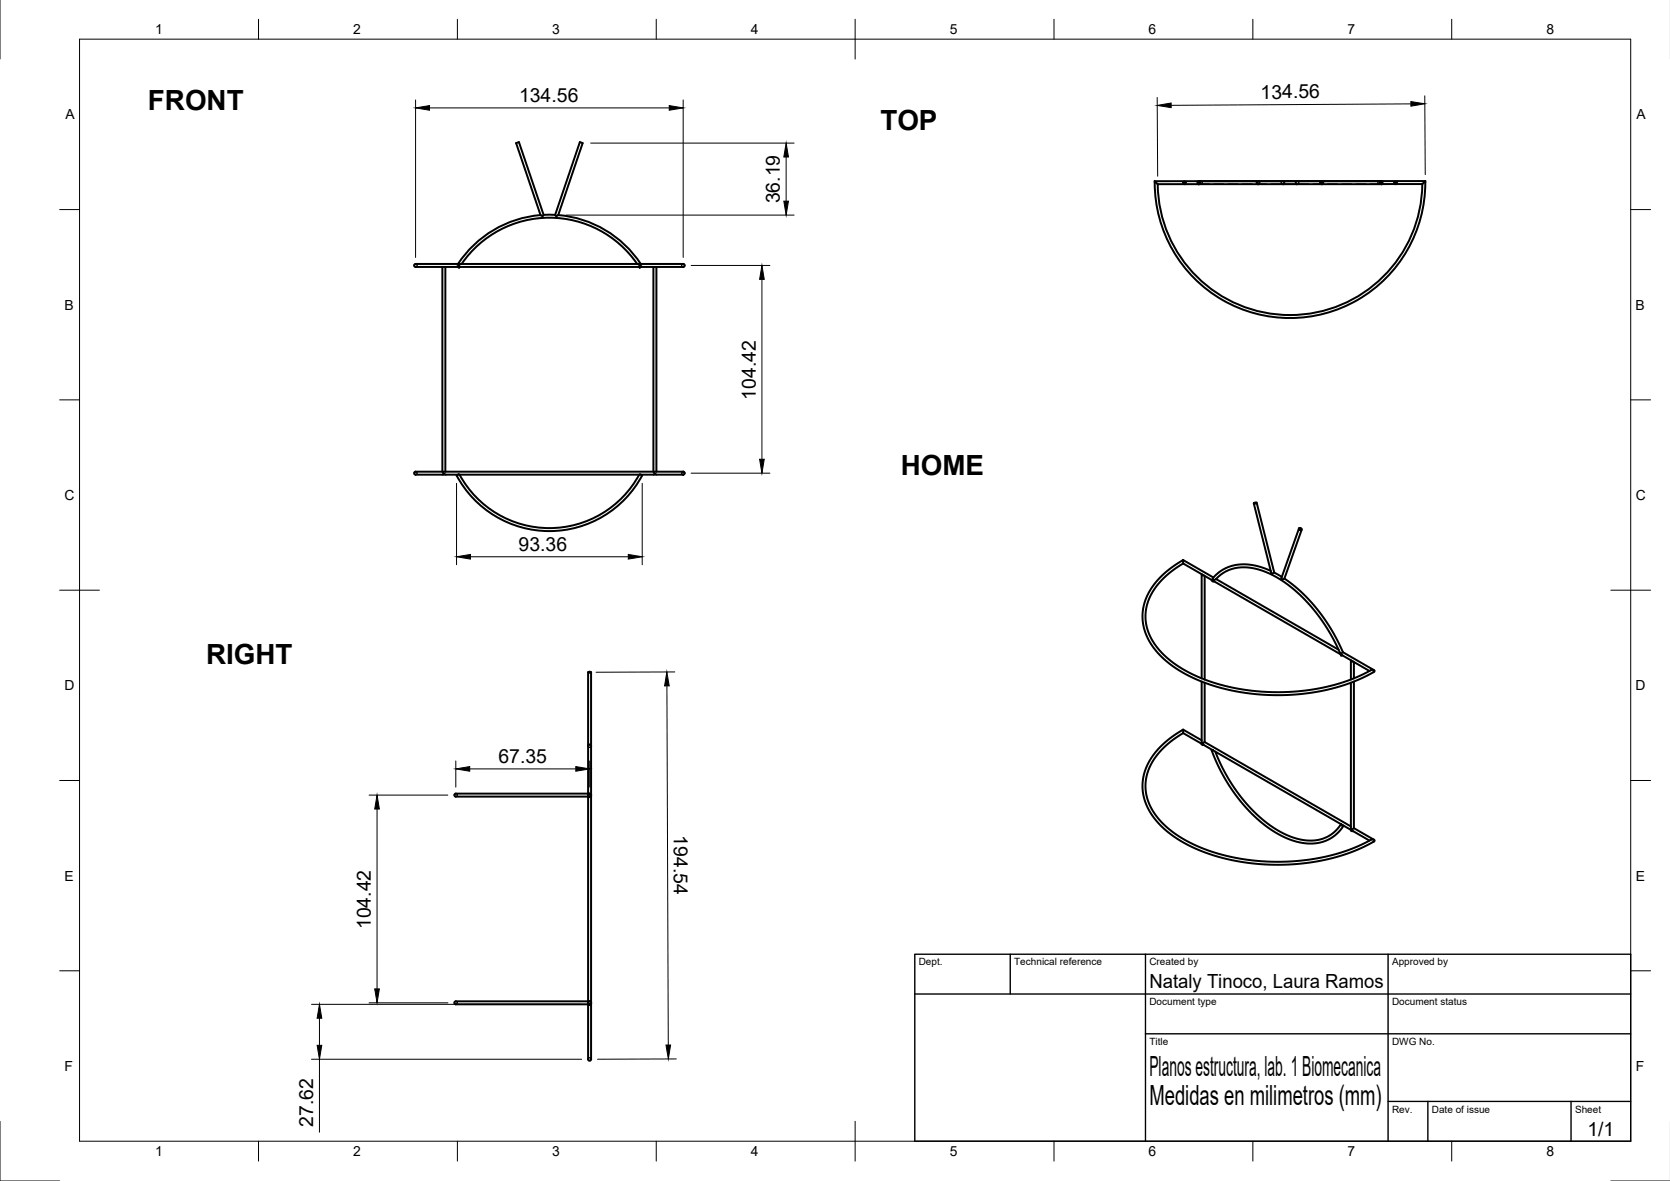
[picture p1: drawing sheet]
<svg xmlns="http://www.w3.org/2000/svg" width="420mm" height="297mm" viewBox="0 0 420 297" stroke-linecap="round" stroke-linejoin="round" font-family="sans-serif">
<!-- layer: Visible -->
<g fill="none" stroke="#000" stroke-width=".5">
<path d="M136 54.1a27.5 27.5 0 0 0-20.8 12.3M136.8 54l-.1 .2a.35 .35 0 0 1-.3 .2 .35 .35 0 0 1-.3-.3h-.1M136.8 54l-6.2-18.3-.8 .3 6.2 18.1M136.8 54h2.9M139.7 54l.1 .2a.35 .35 0 0 0 .3 .2 .35 .35 0 0 0 .3-.3M139.7 54l6.2-18.3 .7 .3-6.2 18.1M140.4 54.1a27.5 27.5 0 0 1 20.8 12.3M290.5 45.6l.8 .7M298.1 46.3h-.1M301.5 46.3h21.3M322.8 45.6l.3 .3-.3 .4M322.8 45.6h-21l-.2 .2 .1 .5h-10.4"/>
<path d="M322.8 46.3h3.5M322.8 45.6h3.5M326.3 45.6l-.3 .3 .3 .4M326.3 45.6h20.9l.3 .2v.5h10.3M347.7 46.3h-21.4M351.3 46.3h-.3M357.8 46.3a33.3 33.3 0 0 1-33.2 32.9 33.3 33.3 0 0 1-33.3-32.9M358.6 45.5l-.8 .8M358.6 45.5a34 34 0 0 1-34 34.5 34 34 0 0 1-34.1-34.4M358.6 45.5l-68.1 .1M104.6 66.4h67.2M104.6 66.4a.39 .39 0 0 0-.3 .5 .39 .39 0 0 0 .5 .2h67.1"/>
<path d="M111.3 67.1v51.5M112 67.1v51.5M115.6 67.1l-.1 .2-.3-.2M116.1 66.4a26.8 26.8 0 0 1 44.2 0M160.8 67.1l.1 .2 .3-.2M164.4 67.1v51.5M165.1 67.1v51.5M171.8 67.1h.1M171.9 66.4a.38 .38 0 0 1 .4 .4 .38 .38 0 0 1-.4 .3M115.2 119.4l-.3 .2a26.5 26.5 0 0 0 46.7 0l-.4-.2M115.6 119.4a25.7 25.7 0 0 0 45.2 0M171.8 119.4h.1"/>
<path d="M171.9 118.6h-67.1a.39 .39 0 0 0-.5 .3 .39 .39 0 0 0 .3 .5h67.3M171.9 118.6h-.1M171.9 118.6a.38 .38 0 0 1 .4 .4 .38 .38 0 0 1-.4 .4M315.4 126.6l4.4 17.5 .2 .3 .6-.4M315.6 126.5h.6l-.5 .2-.3-.1zM316.2 126.4l4.4 17.6M326.8 133l-4.4 12.7v.1l.7-.3M327.5 133.2l-4.4 12.3M297.7 140.9v.8M297.7 140.9l-2.5 1.5-2 1.6-1.7 1.6-1.4 1.8-1.2 1.8-.8 1.9-.5 2-.2 1.9 .2 2 .5 2 .8 1.9 1.2 1.8 1.4 1.8 1.8 1.6 4.2 3 5.2 2.5 6.2 1.9 6.4 1 6.6 .3 6.6-.4 6.4-1.1 5.8-1.9 3-1.3 2.1-1.2-.2-.4h-.6l-2.8 1.4-3 1.3-6.2 1.7-5.9 .9-6.1 .3-6.5-.4-5.9-1.1-5.4-1.6-5-2.4-4.2-2.8-1.7-1.6-1.4-1.7-1.2-1.7-.8-1.8-.5-1.8-.2-1.9 .1-2 .5-1.8 .7-1.8 1.1-1.8 1.4-1.7 1.6-1.6 4.1-2.9M297.7 140.9l7.6 4.4M297.7 141.7l7.1 4.2"/>
<path d="M302.3 144.5v26.1M302.4 144.4v.3h.4M303.1 144.8v26.1M304.8 145.9l.3 .3h.4M305.2 145.9l.7-.2 1.4-1.3 1.6-.9 1.7-.6 1.9-.2 2.2 .1 2.1 .5 2.3 .8 2.2 1.1 2.4 1.6 2.3 1.8 2.2 2.1 2.2 2.5 3.9 5.5 3 5.8zM305.9 145.6l30.9 17.8M319.7 143.6l-2.1-.9-2.3-.5-2.1-.3-2.1 .2-1.9 .5-1.6 .7-1.6 1.3-.9 .8v.5h-.3M320.6 144l1.9 1.1M323.1 145.5l4.3 3.4 4.1 4.5 3.5 5.1 2.9 5.5M148 169.1v18.6M148 169l.7 .1-.6 .1zM148.7 169.1v18.6"/>
<path d="M302.3 171.4v15.7M303.1 171.7v14.9M337.3 164.5l.1 .4M337.7 164.8l6.8 4M337.9 164l-.4 .5 .2 .3-.3 .1M337.9 164l7.8 4.5M339.9 171.7v37M339.9 166.2v4.7M339.9 166.1l.1 .2 .4 .1M340.6 166.5v4.1M340.6 171.4v36.9M114.7 199.6h33.7l.3 .4-.3 .4"/>
<path d="M114.7 199.6a.39 .39 0 0 0-.3 .5 .39 .39 0 0 0 .5 .3h33.5M148 187.7l.3-.4 .4 .4M148 187.7v11.9M148.7 187.7v12.1M297.7 183.5v.9M297.7 183.5l-4.2 2.9-1.8 1.7-1.5 1.7-1.1 1.8-.9 1.9-.5 2-.3 2 .2 1.9 .4 2 .8 1.9 1.1 1.8 1.4 1.8 1.7 1.7 4.2 3 5.1 2.5 5.8 1.8 6.4 1.2 7 .4 6.6-.4 6.8-1.2 5.8-1.8 3-1.4 2.1-1.2-.2-.3h-.6l-2.8 1.4-3 1.2-6.2 1.8-5.9 .9-6.1 .3-6.5-.5-5.9-1-5.4-1.7-5-2.3-4.2-2.9-1.7-1.6-1.4-1.6-1.2-1.8-.8-1.7-.5-1.9-.2-1.8 .1-2.1 .5-1.8 .7-1.8 1.1-1.7 1.4-1.7 1.6-1.6 4.1-2.9M297.7 183.5l4.6 2.7M297.7 184.4l4.6 2.7M302.3 187.1l.2 .2 .3 .1M303.1 186.6l-.6 .4 .2 .3 37.2 21.4M303.1 186.6l36.8 21.3M304.8 188.7l1.5 3.5 1.6 3.1 1.7 2.8 2.1 2.9 2.2 2.6 2.4 2.3 2.6 2.1 2.5 1.7 2.5 1.2 2.5 .8 2.4 .4h2.4l2.4-.6 2.1-1.2 1.2-1.2 1.1-1.3v-.1h-.4l-.2-.4"/>
<path d="M305 188.6l-.1 .1h.3M305.2 188.7h.1M305.8 189.1l2.8 5.9 1.8 3 2 2.7 2 2.4 2.5 2.4 2.4 1.9 2.4 1.6 2.4 1.2 2.3 .8 2.3 .4h2.1l2-.4 1.7-.9 1.5-1.1 1.4-1.7M148 200.4v51.5M148.6 200.2l.1 .2h-.3M148.7 200.1v52M337.4 207.3h.1M339.9 208.7l.2 .3h.3M340.6 208.3l-.5 .4 .1 .2 4.3 2.5M340.6 208.3l5.1 2.9M114.4 252l.3-.1h33.7l.3 .3-.3 .4h-33.7a.38 .38 0 0 1-.3-.6zM148 252.6l.3 .2 .4-.2v13.6a.39 .39 0 0 1-.3 .5 .39 .39 0 0 1-.4-.3z"/>
<path d="M148.4 252.6h.3M148.7 252.4v.2"/>
<circle cx="316.5" cy="46" r=".37"/>
<circle cx="332.6" cy="46" r=".37"/>
<circle cx="327.2" cy="133" r=".33"/>
</g>
<!-- layer: Hidden -->
<g fill="none" stroke="#000" stroke-width=".35">
<path d="M297.6 45.9l.4 .4M297.6 45.9l.4-.3 .4 .3M297.6 45.9h.8M298.4 45.9l-.3 .4M301.3 46.2l3 .1M301.3 45.7l.2 .2-.2 .3M301.5 45.6h.6l.4 .3-.2 .3-.5 .1 .1-.6-.5-.1 .4 .1v.4l-.3 .2 .3-.1M301.8 45.7l-.3 .2 .3 .3M301.8 46.2l.1-.3-.4-.3-.3 .2 .3 .5-.2-.1M307.8 46.3h-2.4M311.4 46.3h-2.4M315 46.3h-2.4"/>
<path d="M318.6 46.3h-2.4M322.1 46.3h-2.4M322.8 45.6l-.5 .4 .5 .3M325.7 46.3h-2.4M326.3 45.6l.5 .4-.5 .3M329.3 46.3h-2.4M332.8 46.3h-2.3M336.4 46.3h-2.4M340 46.3h-2.4M343.6 46.3h-2.4M347.4 45.7h.4l-.1 .6h-2.9M347.4 45.7l.2 .2-.3 .3"/>
<path d="M347.6 45.6l-.7 .1-.2 .3 .5 .3v-.7h.6M347.8 45.6h-.3l-.2 .2v.4l.3 .1-.4-.3 .2-.3M347.8 45.6l-.2 .3 .2 .3M350.7 45.9l.3 .4M351.5 45.9l-.2 .4M351.5 45.9l-.4-.3-.4 .3M351.5 45.9h-.8M104.6 66.4l.3 .4-.3 .3M115 67l.2 .1M115 67l.4-.2 .2 .3M116.1 66.4l-.6 .3-.3-.3 .2 .3-.4 .3M160.3 66.4h.1"/>
<path d="M160.3 66.4l.5 .4v.3l.3-.2 .3 .1M160.8 67.1h.1M161.2 66.5v.2l.3 .3-.3 .1M161.2 66.4h.1M104.6 118.6l.3 .4-.3 .4M111.6 118.9l-.3-.3 .3 .4-.3 .4 .4-.3 .3 .3-.2-.3M115.4 119.3l.2 .1zM115.4 119.3l-.2 .1M160.8 119.4h.1M161 119.3l-.2 .1 .2-.1 .2 .1M164.4 118.6h.1M164.4 119.4h.1"/>
<path d="M164.7 118.9l-.3-.3 .2 .4-.2 .4M165 119.2l.1 .2-.3-.2-.4 .2M165.1 118.6h.1M165.1 119.4h.1M114.7 199.6l.3 .4-.3 .4M148 187.7l.3-.4 .4 .4M148 199.6v.8M148.1 199.7l-.1 .7 .4 .2 .3-.2M148.3 199.6l.4 .3-.2-.3h-.3l-.2 .3 .1 .3M148.7 199.8v.1M148.1 200.2l.2 .2 .3-.2M148.4 200.3l.3-.3-.3 .4-.4-.3 .3-.5-.3 .4 .4 .4"/>
<path d="M148.6 200.2h.1M148.7 200v.1M114.7 251.9l.3 .3-.3 .4M148 251.9v.7l.6-.1M148 252.1l.1 .3 .3 .2M148.1 252.5h.5M148.3 252.6l.4-.3zM148.4 252.6l.3-.2zM148.4 251.9l-.4 .3 .4 .4M148.5 251.9h-.3l-.2 .3 .1 .3 .3 .1M148.6 252l-.3-.1-.3 .2v.3l.3 .2-.3-.2v-.4M148.6 252.5l.1 .1"/>
<path d="M148.7 252.1v.1M148.7 252.3v.1M148 266.4l.3-.4 .4 .4"/>
<circle cx="171.9" cy="66.8" r=".38"/>
<circle cx="171.9" cy="119" r=".38"/>
<circle cx="148.3" cy="200" r=".38"/>
<circle cx="148.3" cy="187.6" r=".38"/>
<circle cx="148.3" cy="252.2" r=".38"/>
</g>
<g fill="#000">
<circle cx="115.2" cy="66.4" r=".17"/>
<circle cx="115.6" cy="67.1" r=".17"/>
<circle cx="116.1" cy="66.4" r=".17"/>
<circle cx="111.3" cy="119.4" r=".17"/>
<circle cx="111.3" cy="118.6" r=".17"/>
<circle cx="112" cy="118.6" r=".17"/>
<circle cx="112" cy="119.4" r=".17"/>
<circle cx="115.6" cy="119.4" r=".17"/>
</g>
<!-- layer: Border -->
<g fill="none" stroke="#000" stroke-width=".25">
<path d="M0 -.1v15M20 9.9h390.3v277.1h-390.3zM65 4.8v5.1M115.1 4.8v5.1M165.1 4.8v5.1M215.1 4.8v10.1M265.2 4.8v5.1M315.2 4.8v5.1M365.2 4.8v5.1M15 52.7h5M410.3 52.7h5M15 100.6h5"/>
<path d="M410.3 100.6h5M15 148.4h10M405.3 148.4h10M15 196.3h5M410.3 196.3h5M15 244.2h5M410.3 244.2h5M0 282v15h15M65 287v5M115.1 287v5M165.1 287v5M215.1 282v10"/>
<path d="M265.2 287v5M315.2 287v5M365.2 287v5M405.3 297h14.9"/>
</g>
<!-- layer: TitleBlock -->
<path d="M230.2 240h180.1v47h-180.1zM230.2 250h180.1M254.2 240v10M288.2 240v47M349.2 240v47M288.2 260h122.1M349.2 277h61.1M359.2 277v10M395.3 277v10" fill="none" stroke="#000" stroke-width=".35"/>
<!-- layer: Dimensions -->
<g fill="none" stroke="#000" stroke-width=".25">
<path d="M104.6 25.1v39.7M108.1 27.1h60.3M148.6 36h51.2M171.9 25.1v39.7M197.8 39.5v11.1M291.1 24.5l.2 19.8M355 26.1l-60.3 .4M358.5 24.1l.1 19.8M142.4 54.1h57.4M173.9 66.8h19.8M191.7 70.3v45.2M173.9 119h19.8"/>
<path d="M114.9 121.6v20.4M161.6 121.6v20.4M118.4 140h39.7M167.8 172.5l.3 90.3M169.8 169l-19.8 .1M92.9 200h19.8M114.7 191.4v6.6M118.2 193.4h26.7M148.4 191.4v6.6M94.9 203.5v45.2M78.4 252.6h67.9M80.4 256.1v6.8"/>
<path d="M92.9 252.2h19.8M78.4 266.4h67.9M80.4 266.4v18.4M170.2 266.3l-19.9 .1"/>
</g>
<g fill="#000" stroke="#000" stroke-width=".25">
<path d="M104.6 27.1l3.5-.5v1.1zM168.4 26.6l3.5 .5-3.5 .6zM197.8 36l.6 3.5h-1.2zM291.1 26.5l3.5-.6 .1 1.2zM355 25.5l3.5 .6-3.5 .6zM197.2 50.6h1.2l-.6 3.5zM191.7 66.8l.6 3.5h-1.2zM191.1 115.5h1.2l-.6 3.5zM114.9 140l3.5-.5v1.1zM158.1 139.5l3.5 .5-3.5 .6zM167.8 169l.6 3.5h-1.2zM114.7 193.4l3.5-.6v1.2z"/>
<path d="M144.9 192.8l3.5 .6-3.5 .6zM94.9 200l.5 3.5h-1.1zM80.4 252.6l.6 3.5h-1.2zM94.3 248.7h1.1l-.5 3.5zM79.8 262.9h1.2l-.6 3.5zM167.6 262.8h1.1l-.6 3.5z"/>
</g>
<g font-size="7">
<text x="37.2" y="27.7">FRONT</text>
<text x="221.5" y="32.6">TOP</text>
<text x="226.6" y="119.6">HOME</text>
<text x="51.8" y="167">RIGHT</text>
<text x="289.2" y="270.5">Planos estructura, lab. 1 Biomecanica</text>
<text x="289.2" y="278">Medidas en milimetros (mm)</text>
</g>
<g font-size="4.9">
<text x="130.6" y="25.6">134.56</text>
<text x="317.2" y="24.8">134.56</text>
<text x="196.2" y="51.2" transform="rotate(-90 196.2 51.2)">36.19</text>
<text x="190.1" y="100.5" transform="rotate(-90 190.1 100.5)">104.42</text>
<text x="130.5" y="138.5">93.36</text>
<text x="125.4" y="191.8">67.35</text>
<text x="169.5" y="210" transform="rotate(90 169.5 210)">194.54</text>
<text x="93.3" y="233.7" transform="rotate(-90 93.3 233.7)">104.42</text>
<text x="289.2" y="248.5">Nataly Tinoco, Laura Ramos</text>
<text x="78.8" y="283.4" transform="rotate(-90 78.8 283.4)">27.62</text>
<text x="399.4" y="285.7">1/1</text>
</g>
<g font-size="3.5">
<text x="39" y="8.6">1</text>
<text x="88.9" y="8.6">2</text>
<text x="138.9" y="8.6">3</text>
<text x="188.9" y="8.6">4</text>
<text x="239" y="8.6">5</text>
<text x="288.9" y="8.6">6</text>
<text x="339" y="8.6">7</text>
<text x="389.1" y="8.6">8</text>
<text x="16.4" y="30">A</text>
<text x="411.7" y="30">A</text>
<text x="16.2" y="77.9">B</text>
<text x="411.5" y="77.9">B</text>
<text x="16.3" y="125.8">C</text>
<text x="411.5" y="125.8">C</text>
<text x="16.2" y="173.6">D</text>
<text x="411.5" y="173.6">D</text>
<text x="16.3" y="221.5">E</text>
<text x="411.5" y="221.5">E</text>
<text x="16.3" y="269.4">F</text>
<text x="411.5" y="269.4">F</text>
<text x="39" y="290.8">1</text>
<text x="88.9" y="290.8">2</text>
<text x="138.9" y="290.8">3</text>
<text x="188.9" y="290.8">4</text>
<text x="239" y="290.8">5</text>
<text x="288.9" y="290.8">6</text>
<text x="339" y="290.8">7</text>
<text x="389.1" y="290.8">8</text>
</g>
<g font-size="2.5">
<text x="231.2" y="242.8">Dept.</text>
<text x="255.2" y="242.8">Technical reference</text>
<text x="289.2" y="242.8">Created by</text>
<text x="350.2" y="242.8">Approved by</text>
<text x="289.2" y="252.8">Document type</text>
<text x="350.2" y="252.8">Document status</text>
<text x="289.2" y="262.8">Title</text>
<text x="350.2" y="262.8">DWG No.</text>
<text x="350.2" y="279.8">Rev.</text>
<text x="360.2" y="279.8">Date of issue</text>
<text x="396.3" y="279.8">Sheet</text>
</g>
</svg>
